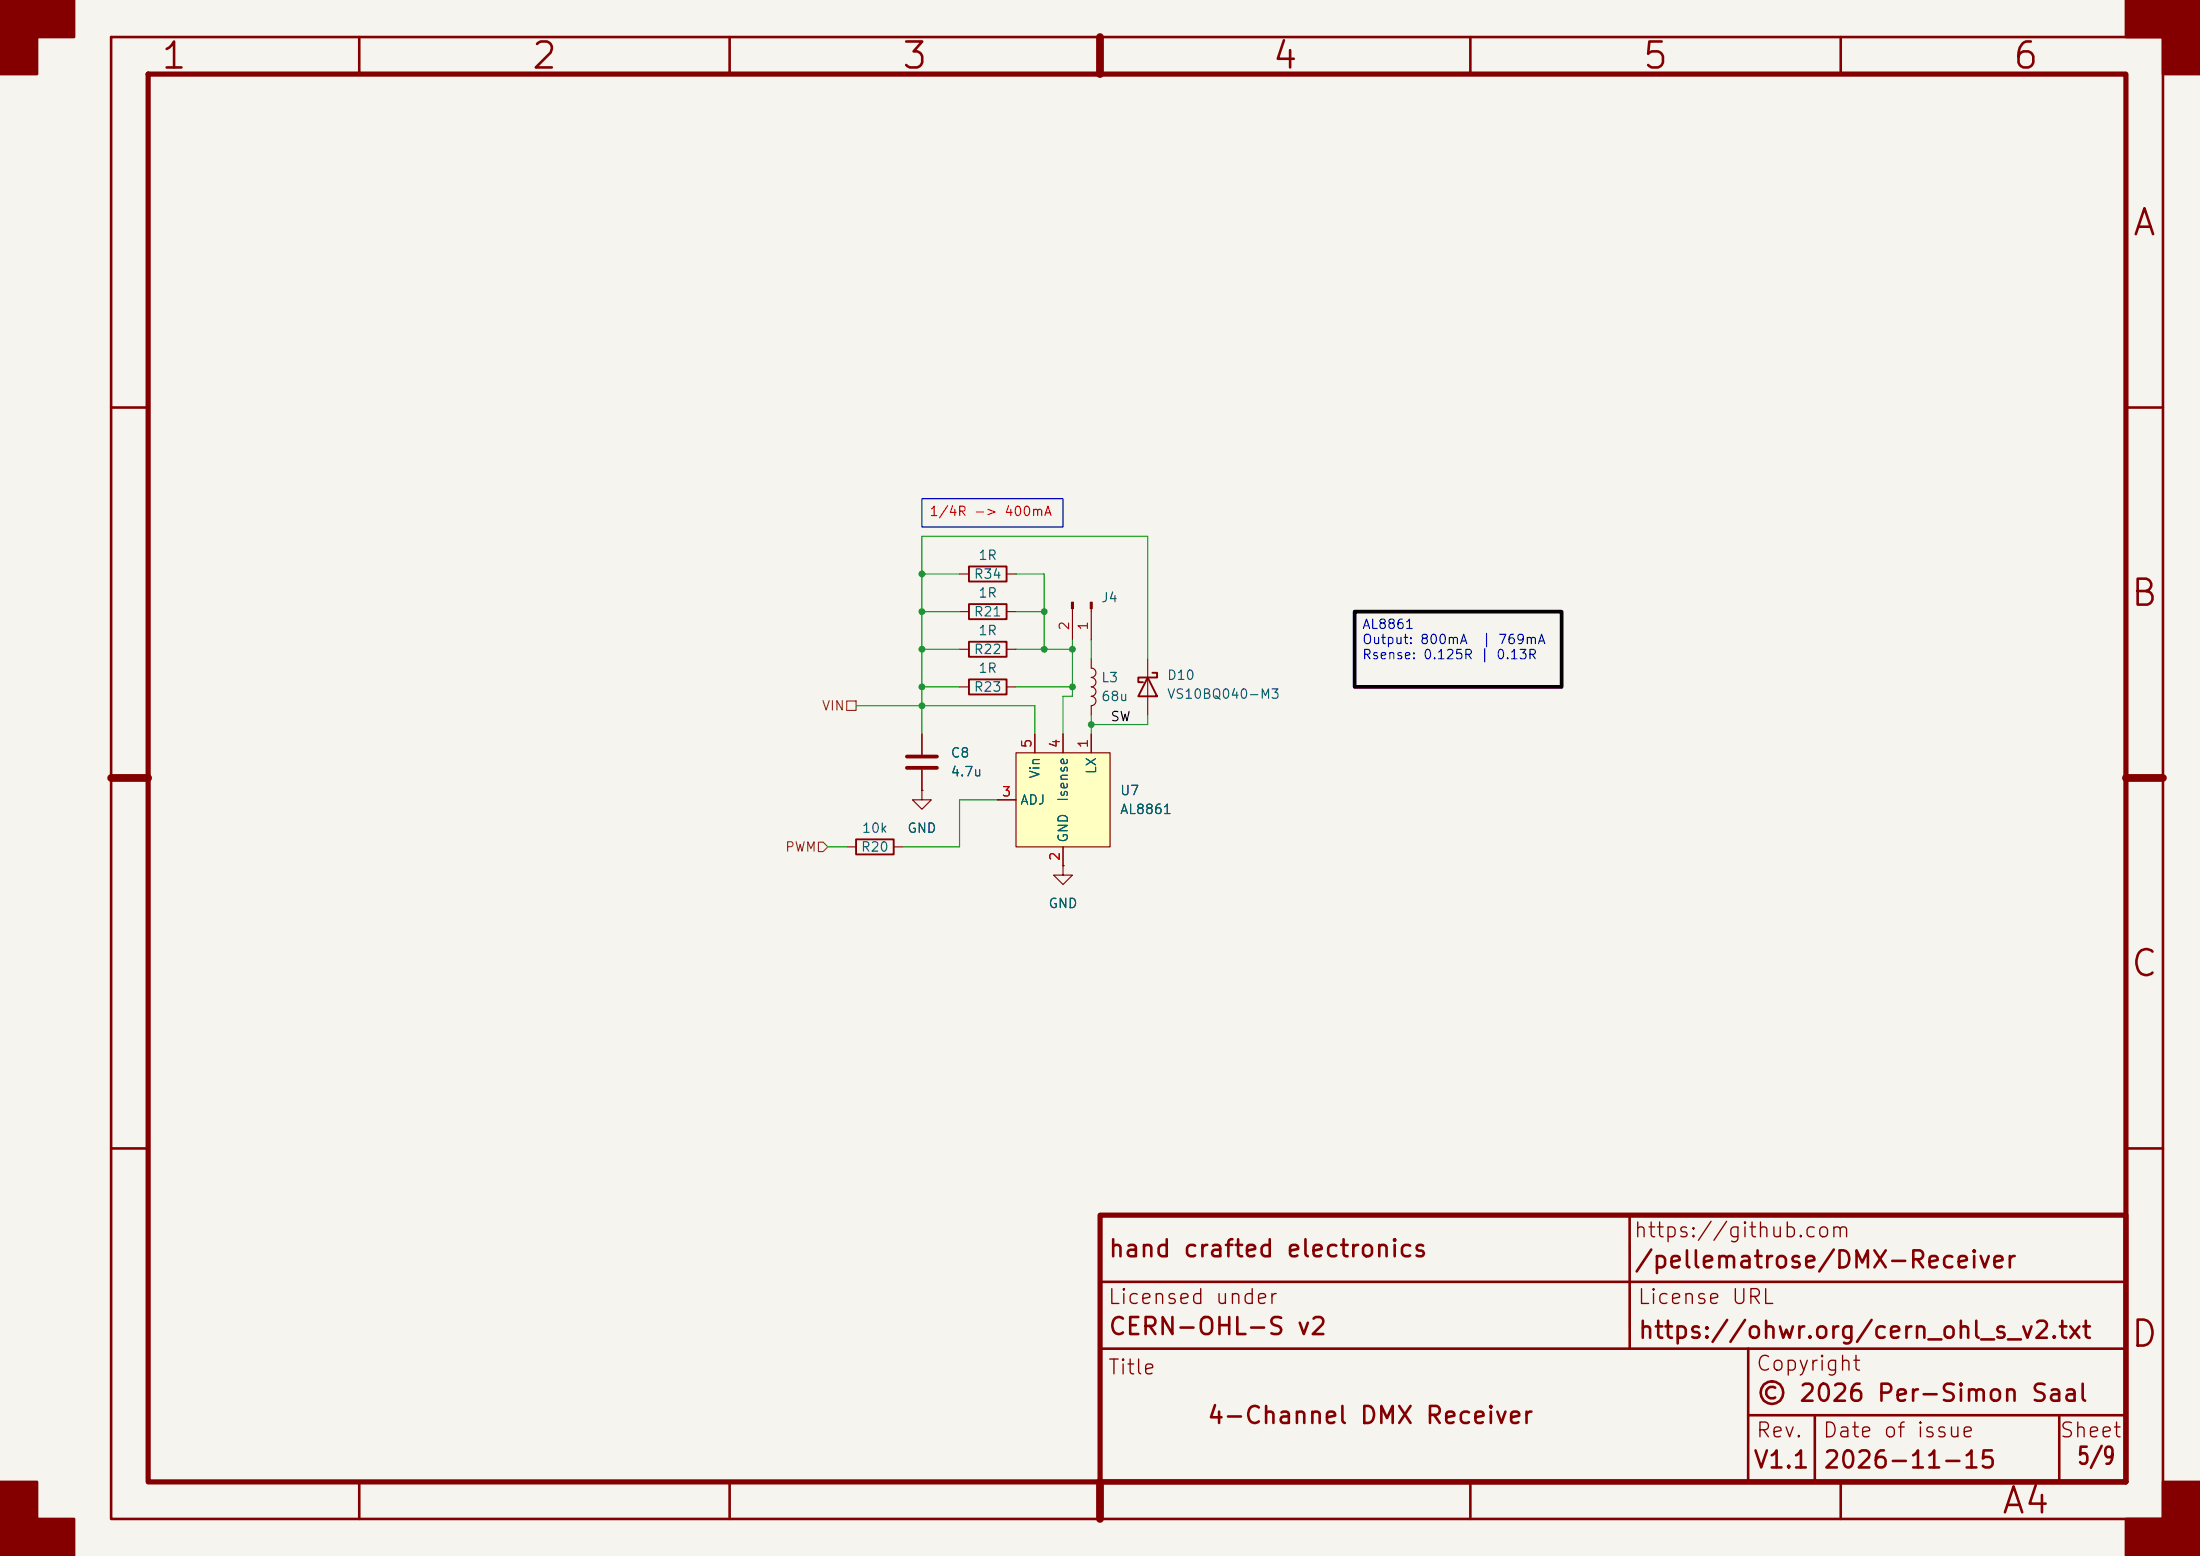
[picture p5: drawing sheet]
<svg xmlns="http://www.w3.org/2000/svg" width="297mm" height="210mm" viewBox="0 0 297 210" stroke-linecap="round" stroke-linejoin="round" font-family="sans-serif">
<path d="M0 0h297v210h-297z" fill="#f5f4ef" stroke="#f5f4ef" stroke-width=".14"/>
<g fill="none" stroke="#840000" stroke-width=".35">
<path d="M15 5h277v200h-277zM48.5 5v5M98.5 5v5M148.5 5v5M198.5 5v5M248.5 5v5M15 55h5M287 55h5M15 105h5M287 105h5M15 155h5M287 155h5"/>
<path d="M148.5 173h138.5M220 164v18M148.5 182h138.5M236 191h51M236 182v18M245 191v9M278 191v9M48.5 200v5M98.5 200v5M148.5 200v5M198.5 200v5M248.5 200v5"/>
</g>
<path d="M20 10h267v190h-267zM148.5 164h138.5v36h-138.5z" fill="none" stroke="#840000" stroke-width=".7"/>
<path d="M148.5 5v5M15 105h5M287 105h5M148.5 200v5" fill="none" stroke="#840000" stroke-width="1.1"/>
<g fill="#840000" stroke="#840000" stroke-width=".35">
<path d="M0 0h10v5h-5v5h-5z"/>
<path d="M0 200h5v5h5v5h-10z"/>
<path d="M287 0h10v10h-5v-5h-5z"/>
<path d="M292 200h5v10h-10v-5h5z"/>
</g>
<g fill="none" stroke="#840000" stroke-width=".15">
<path d="M129.5 77.5h1.3M135.9 77.5h1.3M124.5 99.1v2.8M129.5 87.6h1.3M129.5 82.6h1.3M135.9 87.6h1.3M135.9 82.6h1.3M144.8 82.1v4.3M147.3 88.9v1.3a.63 .63 0 0 1 .6 .6 .63 .63 0 0 1-.6 .6 .64 .64 0 0 1 .6 .7 .64 .64 0 0 1-.6 .6 .64 .64 0 0 1 .6 .6 .64 .64 0 0 1-.6 .7M147.3 94a.63 .63 0 0 1 .6 .6 .63 .63 0 0 1-.6 .6v1.3M147.3 82.1v4.3M114.3 114.3h1.3"/>
<path d="M120.6 114.3h1.3M124.5 106.7v1.3h1.2l-1.2 1.2-1.3-1.2h1.3M124.5 106.7h.1M124.5 103.9v2.8"/>
</g>
<path d="M130.8 76.5h5.1v2h-5.1zM130.8 86.6h5.1v2h-5.1zM130.8 81.5h5.1v2.1h-5.1zM115.6 113.3h5v2h-5z" fill="none" stroke="#840000" stroke-width=".25"/>
<path d="M122.4 102.1h4.1M122.4 103.6h4.1" fill="none" stroke="#840000" stroke-width=".51"/>
<g fill="#840000" stroke="#840000" stroke-width=".15">
<path d="M147.2 81.3h.2v.8h-.2z"/>
<path d="M144.7 81.3h.2v.8h-.2z"/>
</g>
<path d="M137.2 101.6h12.7v12.7h-12.7z" fill="#ffffc2"/>
<g fill="none" stroke="#840000" stroke-width=".15">
<path d="M124.5 99.1v2.8M129.5 92.7h1.3M135.9 92.7h1.3M139.7 99.1v2.5M143.5 99.1v2.5M147.3 99.1v2.5M154.9 88.9v7.6M124.5 106.7h.1M124.5 103.9v2.8M134.6 108h2.6M137.2 101.6h12.7v12.7h-12.7zM143.5 116.8v1.3h1.3l-1.3 1.3-1.3-1.3h1.3"/>
<path d="M143.5 116.8h.1M143.5 114.3v2.5"/>
</g>
<path d="M130.8 91.7h5.1v2h-5.1zM154.9 91.4l1.3 2.6h-2.5zM155.6 90.8h.6v.6h-2.5v.7h.6" fill="none" stroke="#840000" stroke-width=".25"/>
<path d="M114.3 94.6h1.3v1.3h-1.3zM110.5 113.7h.6l.7 .6-.7 .6h-.6z" fill="none" stroke="#725600" stroke-width=".15"/>
<g fill="none" stroke="#009600" stroke-width=".15">
<path d="M124.5 77.5h5M137.2 77.5h3.8v10.1M115.6 95.3h24.1v3.8M124.5 92.7h5M124.5 87.6h5M124.5 82.6h5M137.2 92.7h7.6M137.2 87.6h7.6M137.2 82.6h3.8M144.8 86.4v7.6h-1.3v5.1M147.3 86.4v2.5M147.3 96.5v2.6"/>
<path d="M154.9 88.9v-16.5h-30.4v26.7M154.9 96.5v1.3h-7.6M111.8 114.3h2.5M134.6 108h-5.1v6.3h-7.6"/>
</g>
<path d="M124.5 67.3h19v3.8h-19z" fill="none" stroke="#0000c2" stroke-width=".15"/>
<path d="M182.9 82.6h27.9v10.1h-27.9z" fill="none" stroke="#020000" stroke-width=".5"/>
<g fill="#009600">
<circle cx="147.3" cy="97.8" r=".46"/>
<circle cx="144.8" cy="87.6" r=".46"/>
<circle cx="141" cy="87.6" r=".46"/>
<circle cx="144.8" cy="92.7" r=".46"/>
<circle cx="141" cy="82.6" r=".46"/>
<circle cx="124.5" cy="77.5" r=".46"/>
<circle cx="124.5" cy="82.6" r=".46"/>
<circle cx="124.5" cy="87.6" r=".46"/>
<circle cx="124.5" cy="95.3" r=".46"/>
<circle cx="124.5" cy="92.7" r=".46"/>
</g>
<g font-size="3.5" fill="#840000">
<text x="21.5" y="10.2">1</text>
<text x="71.5" y="10.2">2</text>
<text x="121.5" y="10.2">3</text>
<text x="171.5" y="10.2">4</text>
<text x="221.5" y="10.2">5</text>
<text x="271.5" y="10.2">6</text>
<text x="287.7" y="32.7">A</text>
<text x="287.4" y="82.7">B</text>
<text x="287.4" y="132.7">C</text>
<text x="287.4" y="182.7">D</text>
<text x="270" y="205.2">A4</text>
</g>
<g font-size="2.3" fill="#840000">
<text x="149.5" y="170.2">hand crafted electronics</text>
<text x="220.5" y="171.7">/pellematrose/DMX-Receiver</text>
<text x="149.5" y="180.7">CERN-OHL-S v2</text>
<text x="221" y="181.2">https://ohwr.org/cern_ohl_s_v2.txt</text>
<text x="237" y="189.7">© 2026 Per-Simon Saal</text>
<text x="162.8" y="192.7">4-Channel DMX Receiver</text>
<text x="236.5" y="198.7">V1.1</text>
<text x="246" y="198.7">2026-11-15</text>
<text x="280.3" y="198.2">5/9</text>
</g>
<g font-size="2" fill="#840000">
<text x="220.4" y="167.5">https://github.com</text>
<text x="149.4" y="176.5">Licensed under</text>
<text x="220.9" y="176.5">License URL</text>
<text x="236.9" y="185.5">Copyright</text>
<text x="149.4" y="186">Title</text>
<text x="236.9" y="194.5">Rev.</text>
<text x="245.9" y="194.5">Date of issue</text>
<text x="277.9" y="194.5">Sheet</text>
</g>
<text font-size="1.3" fill="#ff0002" x="125.4" y="70">1/4R -&gt; 400mA</text>
<g font-size="1.3" fill="#006464">
<text x="132" y="75.9">1R</text>
<text x="131.4" y="83.5">R21</text>
<text x="131.4" y="78.4">R34</text>
<text x="132" y="81">1R</text>
<text x="148.6" y="81.6">J4</text>
<text x="131.4" y="88.6">R22</text>
<text x="132" y="86.1">1R</text>
<text x="131.4" y="93.7">R23</text>
<text x="132" y="91.1">1R</text>
<text x="148.6" y="92.4">L3</text>
<text x="148.6" y="94.9">68u</text>
<text x="157.5" y="92.1">D10</text>
<text x="157.5" y="94.6">VS10BQ040-M3</text>
<text x="128.3" y="102.6">C8</text>
<text x="128.3" y="105.1">4.7u</text>
<text x="140.7" y="105.2" transform="rotate(-90 140.7 105.2)">Vin</text>
<text x="148.3" y="104.6" transform="rotate(-90 148.3 104.6)">LX</text>
<text x="151.1" y="107.6">U7</text>
<text x="116.3" y="112.7">10k</text>
<text x="122.4" y="112.7">GND</text>
<text x="137.6" y="108.9">ADJ</text>
<text x="144.5" y="113.8" transform="rotate(-90 144.5 113.8)">GND</text>
<text x="144.5" y="108.3" transform="rotate(-90 144.5 108.3)">Isense</text>
<text x="151.1" y="110.2">AL8861</text>
<text x="116.1" y="115.3">R20</text>
<text x="141.4" y="122.9">GND</text>
</g>
<g font-size="1.3" fill="#a90000">
<text x="144.6" y="85.2" transform="rotate(-90 144.6 85.2)">2</text>
<text x="147.2" y="85.2" transform="rotate(-90 147.2 85.2)">1</text>
<text x="139.6" y="101.1" transform="rotate(-90 139.6 101.1)">5</text>
<text x="143.4" y="101.1" transform="rotate(-90 143.4 101.1)">4</text>
<text x="147.2" y="101.1" transform="rotate(-90 147.2 101.1)">1</text>
<text x="135.2" y="107.8">3</text>
<text x="143.4" y="116.3" transform="rotate(-90 143.4 116.3)">2</text>
</g>
<g font-size="1.3" fill="#0000c2">
<text x="183.8" y="85.2">AL8861</text>
<text x="183.8" y="87.3">Output: 800mA</text>
<text x="183.8" y="89.3">Rsense: 0.125R | 0.13R</text>
<text x="200" y="87.3">| 769mA</text>
</g>
<g font-size="1.3" fill="#725600">
<text x="110.9" y="96.2">VIN</text>
<text x="105.9" y="115.3">PWM</text>
</g>
<text font-size="1.3" fill="#0f0f0f" x="149.8" y="97.7">SW</text>
</svg>
